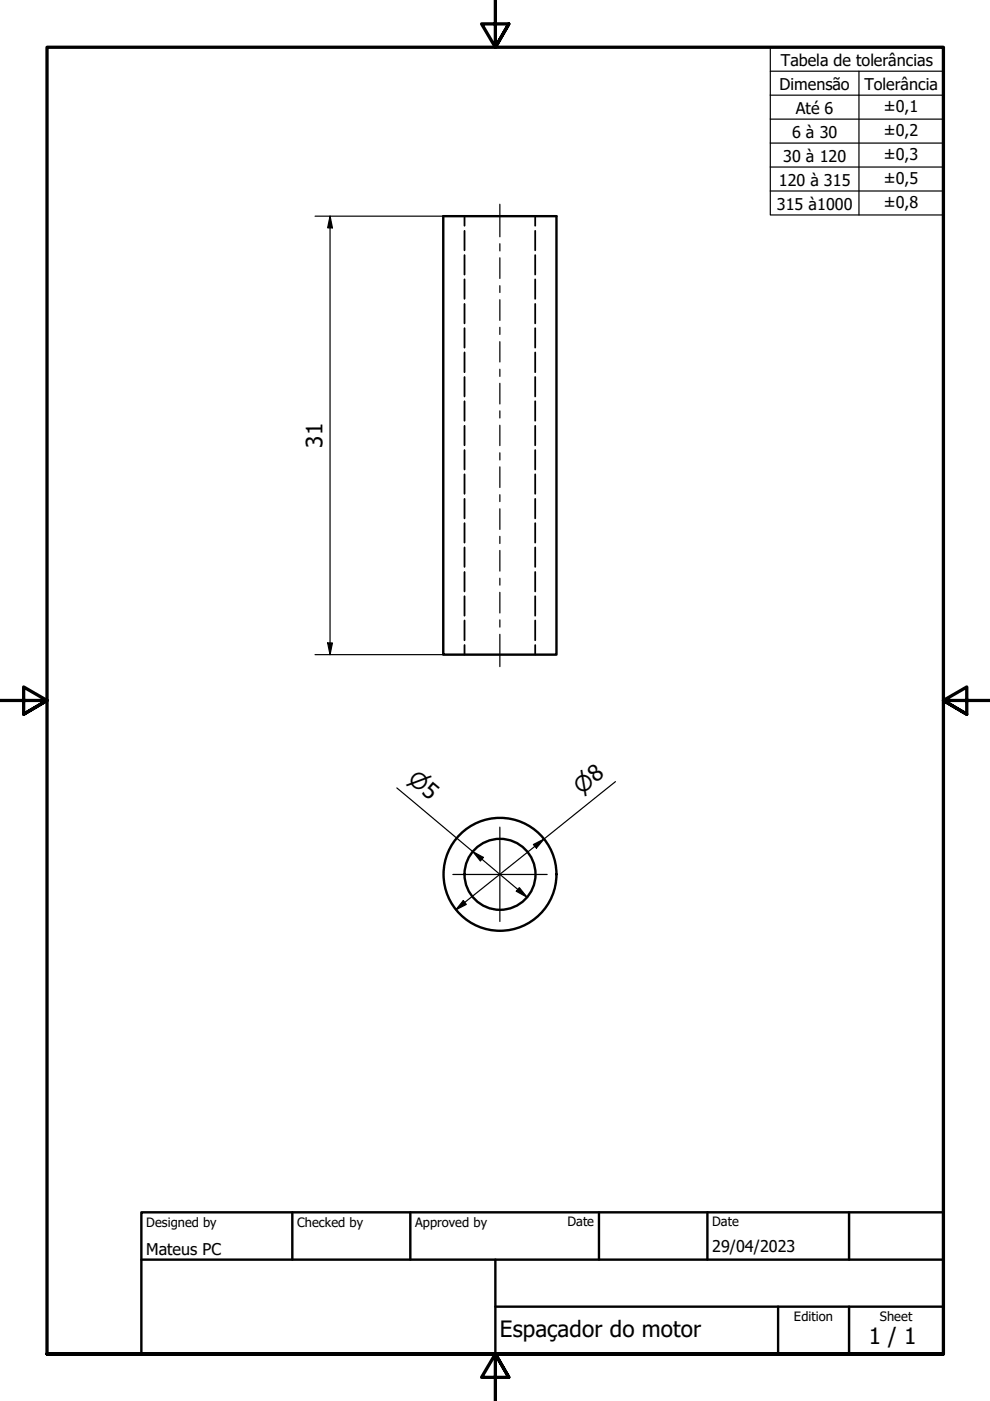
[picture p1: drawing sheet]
<svg xmlns="http://www.w3.org/2000/svg" width="210mm" height="297mm" viewBox="0 0 210 297" stroke-linecap="round" stroke-linejoin="round" font-family="sans-serif">
<!-- layer: Hidden (ISO) -->
<g fill="none" stroke="#000" stroke-width=".38">
<path d="M98.5 45.8v2.1M98.5 48.9v4.2M98.5 54.1v4.1M98.5 59.2v4.2M113.5 45.8v2.1M113.5 48.9v4.2M113.5 54.1v4.1M113.5 59.2v4.2M98.5 64.4v4.2M98.5 69.6v4.1M98.5 74.7v4.2M98.5 79.9v4.2"/>
<path d="M113.5 64.4v4.2M113.5 69.6v4.1M113.5 74.7v4.2M113.5 79.9v4.2M98.5 85.1v4.1M98.5 90.3v4.1M98.5 95.4v4.2M113.5 85.1v4.1M113.5 90.3v4.1M113.5 95.4v4.2M98.5 100.6v4.1M98.5 105.8v4.1"/>
<path d="M98.5 110.9v4.1M98.5 116.1v4.1M113.5 100.6v4.1M113.5 105.8v4.1M113.5 110.9v4.1M113.5 116.1v4.1M98.5 121.3v4.1M98.5 126.4v4.1M98.5 131.6v4.1M98.5 136.8v2M113.5 121.3v4.1M113.5 126.4v4.1"/>
<path d="M113.5 131.6v4.1M113.5 136.8v2"/>
</g>
<!-- layer: Visible (ISO) -->
<g fill="none" stroke="#000" stroke-width=".51">
<path d="M94 45.8h24v93h-24z"/>
<circle cx="106" cy="185.4" r="12"/>
<circle cx="106" cy="185.4" r="7.5"/>
</g>
<!-- layer: Border (ISO) -->
<path d="M105 0v10l-2.9-4.9h5.8l-2.9 4.9 2.9-4.9M0 148.5h10l-5-2.8v5.7l5-2.9-5 2.9M210 148.5h-10l5-2.8v5.7l-5-2.9 5 2.9M10 287.1v-277.1h190v277.1h-190h190M107.9 292l-2.9-4.9 2.9 4.9h-5.8l2.9-4.9v9.9" fill="none" stroke="#000" stroke-width=".7"/>
<!-- layer: Title (ISO) -->
<path d="M30 257h170v30.1h-170zM62 257v10.1M87 257v10.1M127 257v10.1M150 257v10.1M180 257v10.1M30 267.1h170M105 277h95M105 267.1v20M165 277v10.1M180 277v10.1" fill="none" stroke="#000" stroke-width=".51"/>
<!-- layer: Centerline (ISO) -->
<g fill="none" stroke="#000" stroke-width=".25">
<path d="M106 43.3v6.9M106 51.7v1.5M106 54.7v4.3M106 60.6v1.4M106 63.5v4.4M106 69.4v1.5M106 72.4v4.4M106 78.3v1.5M106 81.3v4.3M106 87.1v1.5M106 90.2v4.3M106 96v1.5"/>
<path d="M106 99v4.4M106 104.9v1.4M106 107.9v4.4M106 113.7v1.5M106 116.7v4.4M106 122.6v1.5M106 125.6v4.4M106 131.4v1.6M106 134.5v6.8"/>
</g>
<!-- layer: Center Mark (ISO) -->
<path d="M106 175.4v20M96 185.4h20" fill="none" stroke="#000" stroke-width=".25"/>
<!-- layer: Dimension (ISO) -->
<path d="M66.8 45.8h27.2M70 45.8l.5 2.5h-1zM70 45.8v93M66.8 138.8h27.2M69.5 136.3h1l-.5 2.5zM84.1 167.1l27.7 23.1M113.1 179.1l2.2-1.2-1.6 1.9zM130.5 165.7l-33.9 27.2M98.2 190.9l.7 .9-2.3 1.1zM100.3 180.6l2.2 1.2-.6 .7zM110.1 188.2l1.7 2-2.3-1.2z" fill="none" stroke="#000" stroke-width=".25"/>
<g fill="#000">
<path d="M70 45.8l.5 2.5h-1z" fill-rule="evenodd"/>
<path d="M69.5 136.3h1l-.5 2.5z" fill-rule="evenodd"/>
<path d="M113.1 179.1l2.2-1.2-1.6 1.9z" fill-rule="evenodd"/>
<path d="M98.2 190.9l.7 .9-2.3 1.1z" fill-rule="evenodd"/>
<path d="M100.3 180.6l2.2 1.2-.6 .7z" fill-rule="evenodd"/>
<path d="M110.1 188.2l1.7 2-2.3-1.2z" fill-rule="evenodd"/>
</g>
<!-- layer: Symbol (ISO) -->
<path d="M163.3 15.1v-5.1h36.7v5.1M182.1 15.1v30.5M200 15.1h-36.7v5.1M200 15.1v30.5h-36.7v-25.4M163.3 20.2h36.7M163.3 25.3h36.7M163.3 30.3h36.7M163.3 35.4h36.7M163.3 40.5h36.7" fill="none" stroke="#000" stroke-width=".25"/>
<g font-size="4.8">
<text x="68.4" y="94.9" transform="rotate(-90 68.4 94.9)">31</text>
<text x="106" y="283.4">Espaçador do motor</text>
<text x="184.2" y="285">1 / 1</text>
</g>
<g font-size="4.6">
<text x="86.2" y="165.7" transform="rotate(40 86.2 165.7)">⌀5</text>
<text x="123.3" y="168.5" transform="rotate(-39 123.3 168.5)">⌀8</text>
</g>
<g font-size="3.4">
<text x="165.5" y="14">Tabela de tolerâncias</text>
<text x="165.3" y="19">Dimensão</text>
<text x="183.3" y="19">Tolerância</text>
<text x="187.4" y="23.7">±0,1</text>
<text x="168" y="29.2">6 à 30</text>
<text x="168.7" y="24.1">Até 6</text>
<text x="187.4" y="28.8">±0,2</text>
<text x="166.1" y="34.3">30 à 120</text>
<text x="187.4" y="33.9">±0,3</text>
<text x="165.1" y="39.4">120 à 315</text>
<text x="187.4" y="39">±0,5</text>
<text x="164.7" y="44.4">315 à1000</text>
<text x="187.4" y="44.1">±0,8</text>
<text x="31" y="266">Mateus PC</text>
<text x="151" y="265.5">29/04/2023</text>
</g>
<g font-size="2.7">
<text x="31" y="260.1">Designed by</text>
<text x="63" y="260.1">Checked by</text>
<text x="88" y="260.1">Approved by</text>
<text x="120.3" y="260">Date</text>
<text x="151" y="260">Date</text>
<text x="168.3" y="280.1">Edition</text>
<text x="186.6" y="280.1">Sheet</text>
</g>
</svg>
